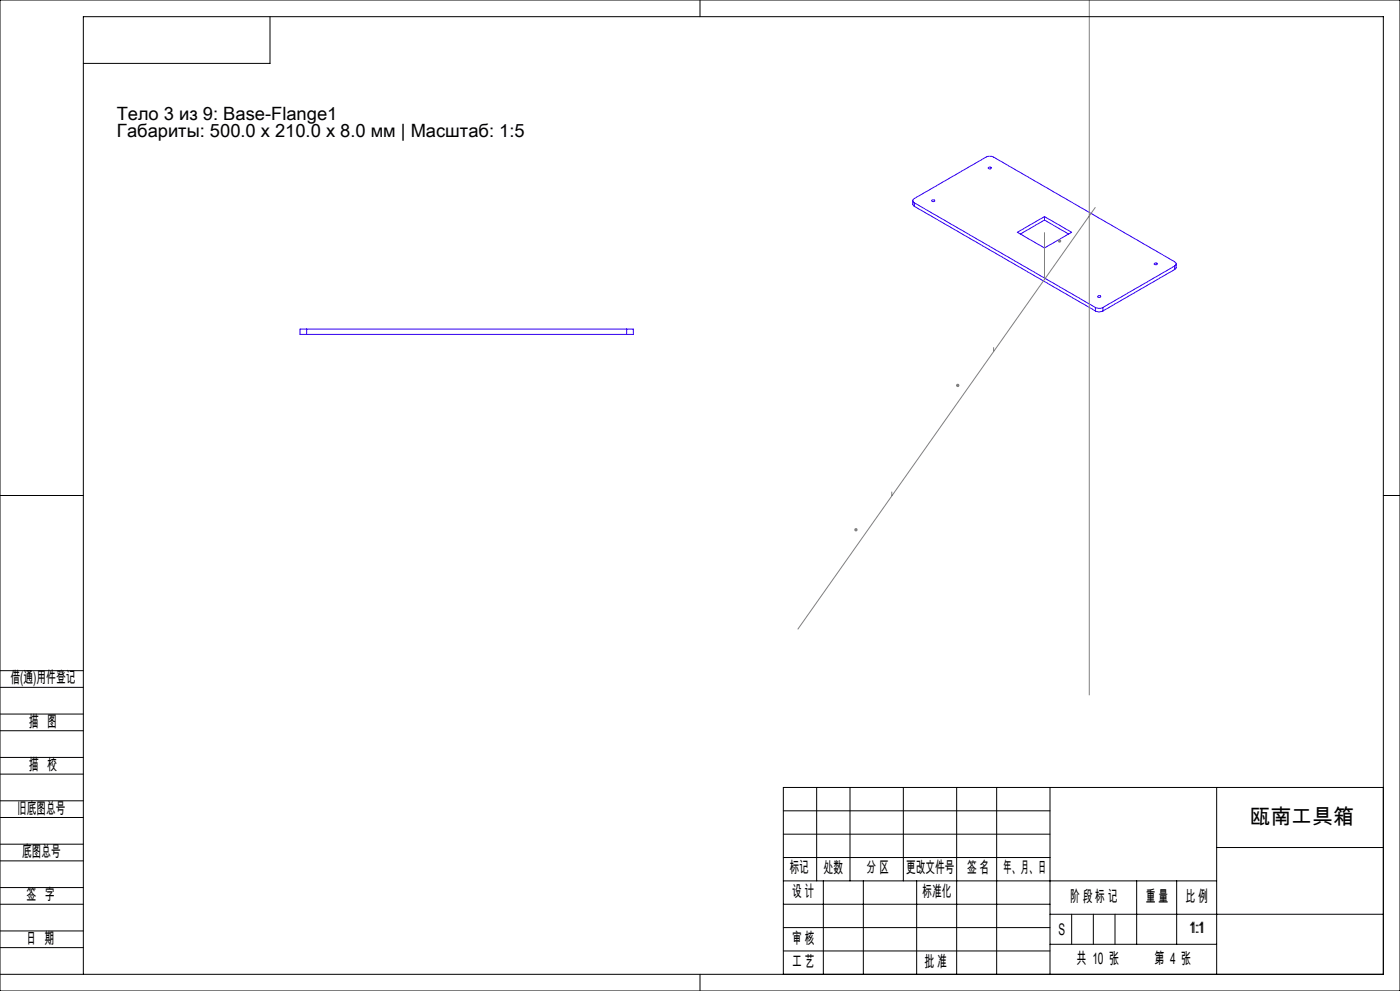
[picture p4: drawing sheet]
<svg xmlns="http://www.w3.org/2000/svg" width="420mm" height="297mm" viewBox="0 0 420 297" stroke-linecap="round" stroke-linejoin="round" font-family="sans-serif">
<g fill="none" stroke="#3202f0" stroke-width=".3">
<path d="M279.6 60a.44 .44 0 0 1 .5-.1 .44 .44 0 0 1 .3 .4 .44 .44 0 0 1-.5 .1 .44 .44 0 0 1-.3-.4zM296.5 50.2a.44 .44 0 0 1 .6-.1 .44 .44 0 0 1 .2 .4 .44 .44 0 0 1-.5 .1 .44 .44 0 0 1-.3-.4zM273.8 60.1l.1 1.3 .4 .4M274.3 60.8a.69 .69 0 0 1-.5-.7 .69 .69 0 0 1 .5-.6l21.5-12.4a2.5 2.5 0 0 1 2.3 0l54.3 31.3a.69 .69 0 0 1 .4 .7 .69 .69 0 0 1-.4 .6M274.3 60.8l54.3 31.3M274.3 60.8v1M274.3 61.8l54.3 31.4M305.2 69.6l8.1-4.7 8.2 4.7-8.2 4.7zM313.3 64.9v1.1M313.3 66l7.3 4.1M313.3 66l-7.2 4.1M346.3 78.9a.44 .44 0 0 1 .5-.1 .44 .44 0 0 1 .3 .4 .44 .44 0 0 1-.5 .2 .44 .44 0 0 1-.3-.5z"/>
<path d="M352.4 79.7l-21.5 12.4M352.4 79.7v1.1M352.8 79.1v1.2l-.4 .5M92 98.6h-2v1.6h2M92 98.6v1.6M92 98.6h96M188 98.6h2v1.6h-2M188 98.6v1.6M328.6 92.1a2.5 2.5 0 0 0 2.3 0M328.6 93.2a2.5 2.5 0 0 0 2.3 0M328.6 92.1v1.1M329.4 88.7a.44 .44 0 0 1 .5-.1 .44 .44 0 0 1 .2 .4 .44 .44 0 0 1-.5 .2 .44 .44 0 0 1-.2-.5z"/>
<path d="M330.9 92.1v1.1M352.4 80.8l-21.5 12.4M92 100.2h96"/>
</g>
<g fill="none" stroke="#808080" stroke-width=".3">
<path d="M326.8 -.1v208.5M313.3 69.6v14.1M317.4 72.2h1M317.5 71.9l.7 .7M317.9 71.7v1M318.2 71.9l-.7 .7M328.6 62.1l-89.3 126.5M286.8 115.5h1M287 115.1l.7 .8M287.3 115v1M287.7 115.1l-.7 .8M298.1 104.1v1.3"/>
<path d="M256.3 158.8h1M256.4 158.4l.7 .7M256.8 158.3v1M257.1 158.4l-.7 .7M267.5 147.3v1.4"/>
</g>
<g fill="none" stroke="#000" stroke-width=".3">
<path d="M0 0h420v297h-420zM81 5v14h-56M210 0v5M0 148.5h25M415 148.5h5M0 219h25M0 214h25M0 206h25M0 201h25M0 232h25M0 227h25M245 236v28"/>
<path d="M255 236v28M271 236v28M287 236v56M299 236v56M315 236v56M365 236v56M415 236h-180v56M0 258h25M0 245h25M0 253h25M0 240h25M235 250h80"/>
<path d="M235 243h80M235 257h80M365 254h50M0 279h25M0 271h25M0 266h25M235 271h80M235 278h80M235 264h130M247 264v28M259 264v28M275 264v28"/>
<path d="M315 274h100M321.5 274v9M328 274v9M334.5 274v9M341 264v19M353 264v19M0 292h415v-287h-390v287M0 284h25M210 292v5M235 285h80M315 283h50"/>
</g>
<text font-size="6.3" x="374.9" y="246.8">瓯南工具箱</text>
<g font-size="5.5">
<text x="35" y="35.9">Тело 3 из 9: Base-Flange1</text>
<text x="35" y="41.1">Габариты: 500.0 x 210.0 x 8.0 мм | Масштаб: 1:5</text>
</g>
<g font-size="4.8">
<text x="3.2" y="204.8">借(通)用件登记</text>
<text x="8.7" y="218">描 图</text>
<text x="8.7" y="230.7">描 校</text>
<text x="5.2" y="243.8">旧底图总号</text>
<text x="6.6" y="256.8">底图总号</text>
<text x="236.9" y="261.7">标记</text>
<text x="247.1" y="261.7">处数</text>
<text x="260" y="261.7">分 区</text>
<text x="271.9" y="261.7">更改文件号</text>
<text x="290.1" y="261.7">签 名</text>
<text x="301" y="261.7">年、月、日</text>
<text x="7.9" y="269.7">签 字</text>
<text x="237.6" y="268.7">设 计</text>
<text x="276.8" y="268.7">标准化</text>
<text x="321.1" y="270.3">阶 段 标 记</text>
<text x="343.8" y="270.3">重 量</text>
<text x="355.7" y="270.3">比 例</text>
<text x="317.5" y="280.2">S</text>
<text x="356.8" y="279.6">1:1</text>
<text x="7.9" y="282.8">日 期</text>
<text x="237.7" y="282.8">审 核</text>
<text x="237.7" y="289.8">工 艺</text>
<text x="277.4" y="289.8">批 准</text>
<text x="323" y="289">共 10 张</text>
<text x="346.4" y="289">第 4 张</text>
</g>
</svg>
